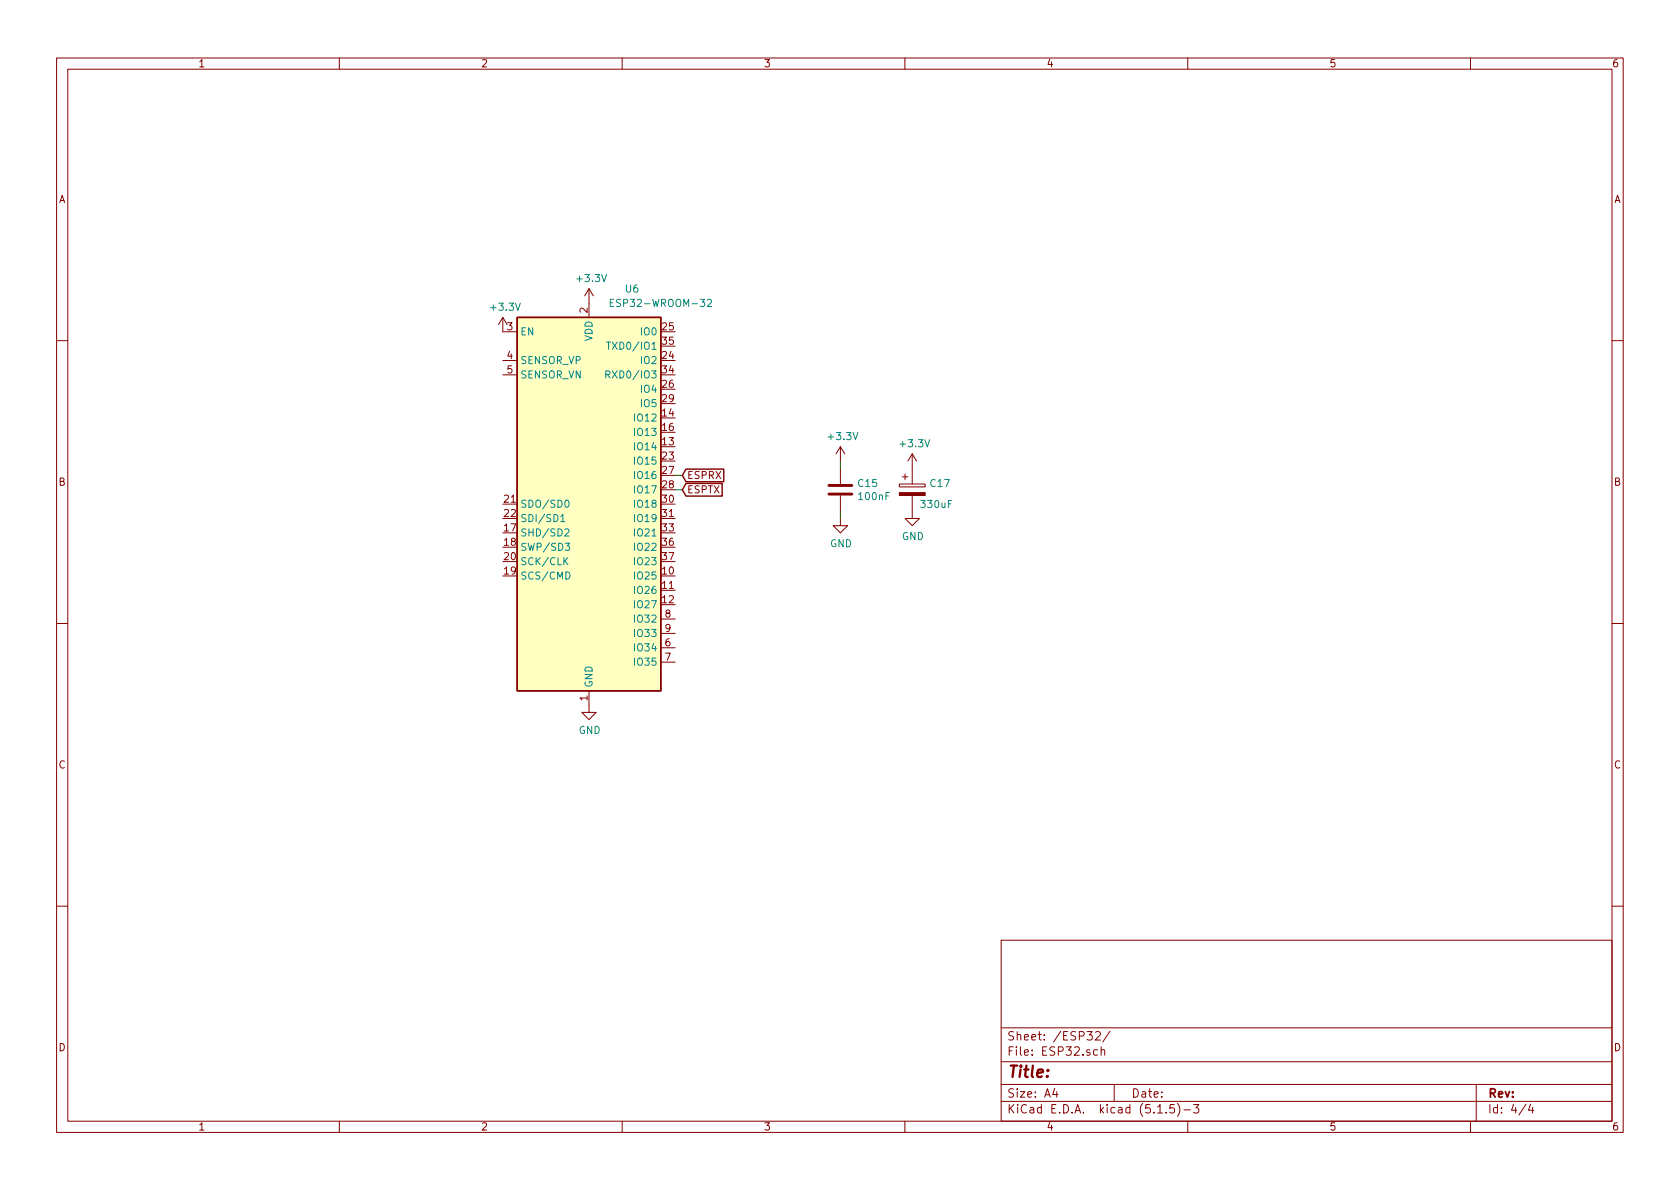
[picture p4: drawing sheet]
<svg xmlns="http://www.w3.org/2000/svg" width="297mm" height="210mm" viewBox="0 0 297 210" stroke-linecap="round" stroke-linejoin="round" font-family="sans-serif">
<g fill="none" stroke="#840000" stroke-width=".18">
<path d="M10 10.3h277v189.9h-277zM12 12.2h273v186.1h-273zM60 10.3v1.9M110 10.3v1.9M160 10.3v1.9M210 10.3v1.9M260 10.3v1.9M88.9 56.1v2.6h2.5M88.9 56.1l-.8 1.3M88.9 56.1l.8 1.3M104.1 51v5.1M104.1 51l-.7 1.3"/>
<path d="M104.1 51l.8 1.3M10 60.2h2M88.9 63.7h2.5M88.9 66.3h2.5M148.6 79v2.5M148.6 79l-.8 1.3M148.6 79l.8 1.3M285 60.2h2M148.6 91.7v1.3h1.3l-1.3 1.2-1.3-1.2h1.3M148.6 82.8v2.8M148.6 87.6v2.8M159 85.6h4.6v.5h-4.6z"/>
<path d="M159.5 84.3h1M160 83.8v1M161.3 87.6v4.1h1.3l-1.3 1.3-1.3-1.3h1.3M161.3 80.3v5.3M161.3 80.3l-.8 1.2M161.3 80.3l.8 1.2M10 110.3h2M116.8 114.5h2.6M116.8 117.1h2.6M116.8 109.5h2.6M116.8 112h2.6M285 110.3h2"/>
<path d="M104.1 122.2v3.8h1.3l-1.3 1.2-1.2-1.2h1.2M10 160.2h2M177 166.3h108v32h-108zM285 160.2h2M60 198.3v1.9M110 198.3v1.9M160 198.3v1.9M177 194.8h108M177 191.8h108M177 187.8h108M177 181.8h108M186.5 192.5l-.4 1h1"/>
<path d="M186.8 193v1M192.2 182.4h.9l-.5 .6 .5 .1v.7l-.3 .1-.6-.1M193.7 182.6l.2-.2h.4l.2 .2 .1 .2-1 1.1h1M194.1 185.7l-.5-.1-.3 .3 .2 .6h.6M194.7 185.7l.2-.1 .4 .1v.9M194.7 185.1v1.5M196.3 182.3l-1.3 2M197 191.8v3M204.7 196.8h.8M206.2 196.7v.1M207.6 195.3h-.7l-.1 .7 .2-.1 .5 .1 .2 .2-.1 .5-.2 .1-.6-.1M208.2 195.1a1.71 1.71 0 0 1 0 2.3"/>
<path d="M209.3 196.3h1.2M210 198.3v1.9M211 195.3h1l-.5 .6 .4 .1v.7l-.2 .1-.7-.1M260 198.3v1.9M261 191.8v6.5M269.8 195.2l-1.2 2M270.6 195.2l-.3 1.1h.9M271 195.8v1"/>
</g>
<path d="M91.4 56.1h25.4v66.1h-25.4z" fill="#ffffc2" stroke="#ffffc2" stroke-width=".18"/>
<path d="M91.4 56.1h25.4v66.1h-25.4zM121.3 83h6.7v2.2h-6.7l-.7-1.1zM121.3 85.5h6.4v2.2h-6.4l-.7-1.1z" fill="none" stroke="#840000" stroke-width=".25"/>
<g fill="none" stroke="#008484" stroke-width=".18">
<path d="M107.9 53.5h.4M108.5 52.9h-.6v1.3h.6M125.1 53.1l.5-.2 .2 .4v.2l-.8 .7h.8M107.1 66.2h.6l.1-.2v-.3l-.2-.1h-.5v1.2M107.2 60.5h.7M107.4 66.2l.4 .6M107.6 60.5v1.3M99.1 91.3l.4-.3v1.2M99.1 92.2h.8M99.9 93.6l.5-.1 .2 .4-.8 .9h.8M99.9 99.2l.5 .7M99.9 96.1h.8l-.4 .4 .4 .2-.1 .6h-.5l-.2-.1"/>
<path d="M100 88.6l.2-.2a.67 .67 0 0 1 .4 .7 .67 .67 0 0 1-.4 .6l-.3-.2v-.3zM100.4 98.6l-.7 .7M100.1 101.1a.64 .64 0 0 1 .7 .7 .64 .64 0 0 1-.7 .6z"/>
</g>
<path d="M146.6 87.4h4M146.6 85.8h4" fill="none" stroke="#840000" stroke-width=".51"/>
<path d="M159 87.1h4.6v.5h-4.6z" fill="#840000" stroke="#840000" stroke-width=".18"/>
<path d="M119.4 84.1h1.2M119.4 86.6h1.2M148.6 81.5v1.3M148.6 90.4v1.3" fill="none" stroke="#008400" stroke-width=".18"/>
<text font-size="2.8" fill="#840000" x="178" y="190.5">Title:</text>
<g font-size="2.1" fill="#840000">
<text x="178" y="184">Sheet: /ESP32/</text>
<text x="178" y="186.7">File: ESP32.sch</text>
<text x="178" y="196.9">KiCad E.D.A. kicad (5.1.5)-3</text>
<text x="178" y="194.1">Size: A4</text>
<text x="200" y="194.1">Date:</text>
<text x="263" y="194.1">Rev:</text>
<text x="263" y="196.9">Id: 4/4</text>
</g>
<g font-size="1.8" fill="#840000">
<text x="35" y="11.9">1</text>
<text x="85" y="11.9">2</text>
<text x="135" y="11.9">3</text>
<text x="185" y="11.9">4</text>
<text x="235" y="11.9">5</text>
<text x="285" y="11.9">6</text>
<text x="10.4" y="35.9">A</text>
<text x="285.4" y="35.9">A</text>
<text x="89.7" y="58.4">3</text>
<text x="103.9" y="55.3" transform="rotate(-90 103.9 55.3)">2</text>
<text x="117.1" y="58.4">25</text>
<text x="89.7" y="63.5">4</text>
<text x="117.1" y="63.5">24</text>
<text x="117.1" y="61">35</text>
<text x="89.7" y="66">5</text>
<text x="117.1" y="68.6">26</text>
<text x="117.1" y="71.1">29</text>
<text x="117.1" y="66">34</text>
<text x="117.1" y="73.7">14</text>
<text x="117.1" y="76.2">16</text>
<text x="117.1" y="78.7">13</text>
<text x="117.1" y="81.3">23</text>
<text x="117.1" y="83.8">27</text>
<text x="10.4" y="85.9">B</text>
<text x="89.2" y="88.9">21</text>
<text x="117.1" y="86.4">28</text>
<text x="117.1" y="88.9">30</text>
<text x="121.4" y="84.7">ESPRX</text>
<text x="121.4" y="87.2">ESPTX</text>
<text x="285.4" y="85.9">B</text>
<text x="89.2" y="94">17</text>
<text x="89.2" y="91.4">22</text>
<text x="117.1" y="91.4">31</text>
<text x="117.1" y="94">33</text>
<text x="89.2" y="96.5">18</text>
<text x="89.2" y="101.6">19</text>
<text x="89.2" y="99.1">20</text>
<text x="117.1" y="101.6">10</text>
<text x="117.1" y="96.5">36</text>
<text x="117.1" y="99.1">37</text>
<text x="117.1" y="104.1">11</text>
<text x="117.1" y="106.7">12</text>
<text x="117.6" y="109.2">8</text>
<text x="117.6" y="111.8">9</text>
<text x="117.6" y="114.3">6</text>
<text x="117.6" y="116.8">7</text>
<text x="103.9" y="123.9" transform="rotate(-90 103.9 123.9)">1</text>
<text x="10.4" y="135.9">C</text>
<text x="285.4" y="135.9">C</text>
<text x="10.4" y="185.9">D</text>
<text x="285.4" y="185.9">D</text>
<text x="35" y="199.9">1</text>
<text x="85" y="199.9">2</text>
<text x="135" y="199.9">3</text>
<text x="185" y="199.9">4</text>
<text x="235" y="199.9">5</text>
<text x="285" y="199.9">6</text>
</g>
<g font-size="1.8" fill="#008484">
<text x="102.2" y="49.9">+3.3V</text>
<text x="110.6" y="51.7">U6</text>
<text x="86.9" y="55">+3.3V</text>
<text x="91.9" y="59.3">EN</text>
<text x="108.9" y="54.3">ESP32-WROOM-32</text>
<text x="113.5" y="59.3">IO0</text>
<text x="91.9" y="64.4">SENSOR_VP</text>
<text x="104.8" y="60.4" transform="rotate(-90 104.8 60.4)">VDD</text>
<text x="108.5" y="61.8">TXD0/IO1</text>
<text x="113.5" y="64.4">IO2</text>
<text x="91.9" y="66.9">SENSOR_VN</text>
<text x="108.3" y="66.9">RXD0/IO3</text>
<text x="113.5" y="69.5">IO4</text>
<text x="112.5" y="74.5">IO12</text>
<text x="112.5" y="77.1">IO13</text>
<text x="113.5" y="72">IO5</text>
<text x="146.6" y="77.8">+3.3V</text>
<text x="112.5" y="79.6">IO14</text>
<text x="112.5" y="82.2">IO15</text>
<text x="159.3" y="79.1">+3.3V</text>
<text x="91.9" y="89.8">SDO/SD0</text>
<text x="112.5" y="84.7">IO16</text>
<text x="112.5" y="87.2">IO17</text>
<text x="112.5" y="89.8">IO18</text>
<text x="151.8" y="86.1">C15</text>
<text x="152" y="88.4">100nF</text>
<text x="163" y="89.8">330uF</text>
<text x="164.6" y="86.1">C17</text>
<text x="91.9" y="94.9">SHD/SD2</text>
<text x="91.9" y="92.3">SDI/SD1</text>
<text x="112.5" y="92.3">IO19</text>
<text x="112.5" y="94.9">IO21</text>
<text x="159.5" y="95.5">GND</text>
<text x="91.9" y="97.4">SWP/SD3</text>
<text x="91.9" y="99.9">SCK/CLK</text>
<text x="112.5" y="97.4">IO22</text>
<text x="112.5" y="99.9">IO23</text>
<text x="146.8" y="96.8">GND</text>
<text x="91.9" y="102.5">SCS/CMD</text>
<text x="112.5" y="102.5">IO25</text>
<text x="112.5" y="105">IO26</text>
<text x="112.5" y="107.6">IO27</text>
<text x="112.5" y="110.1">IO32</text>
<text x="112.5" y="112.6">IO33</text>
<text x="112.5" y="115.2">IO34</text>
<text x="112.5" y="117.7">IO35</text>
<text x="104.8" y="121.7" transform="rotate(-90 104.8 121.7)">GND</text>
<text x="102.3" y="129.8">GND</text>
</g>
</svg>
